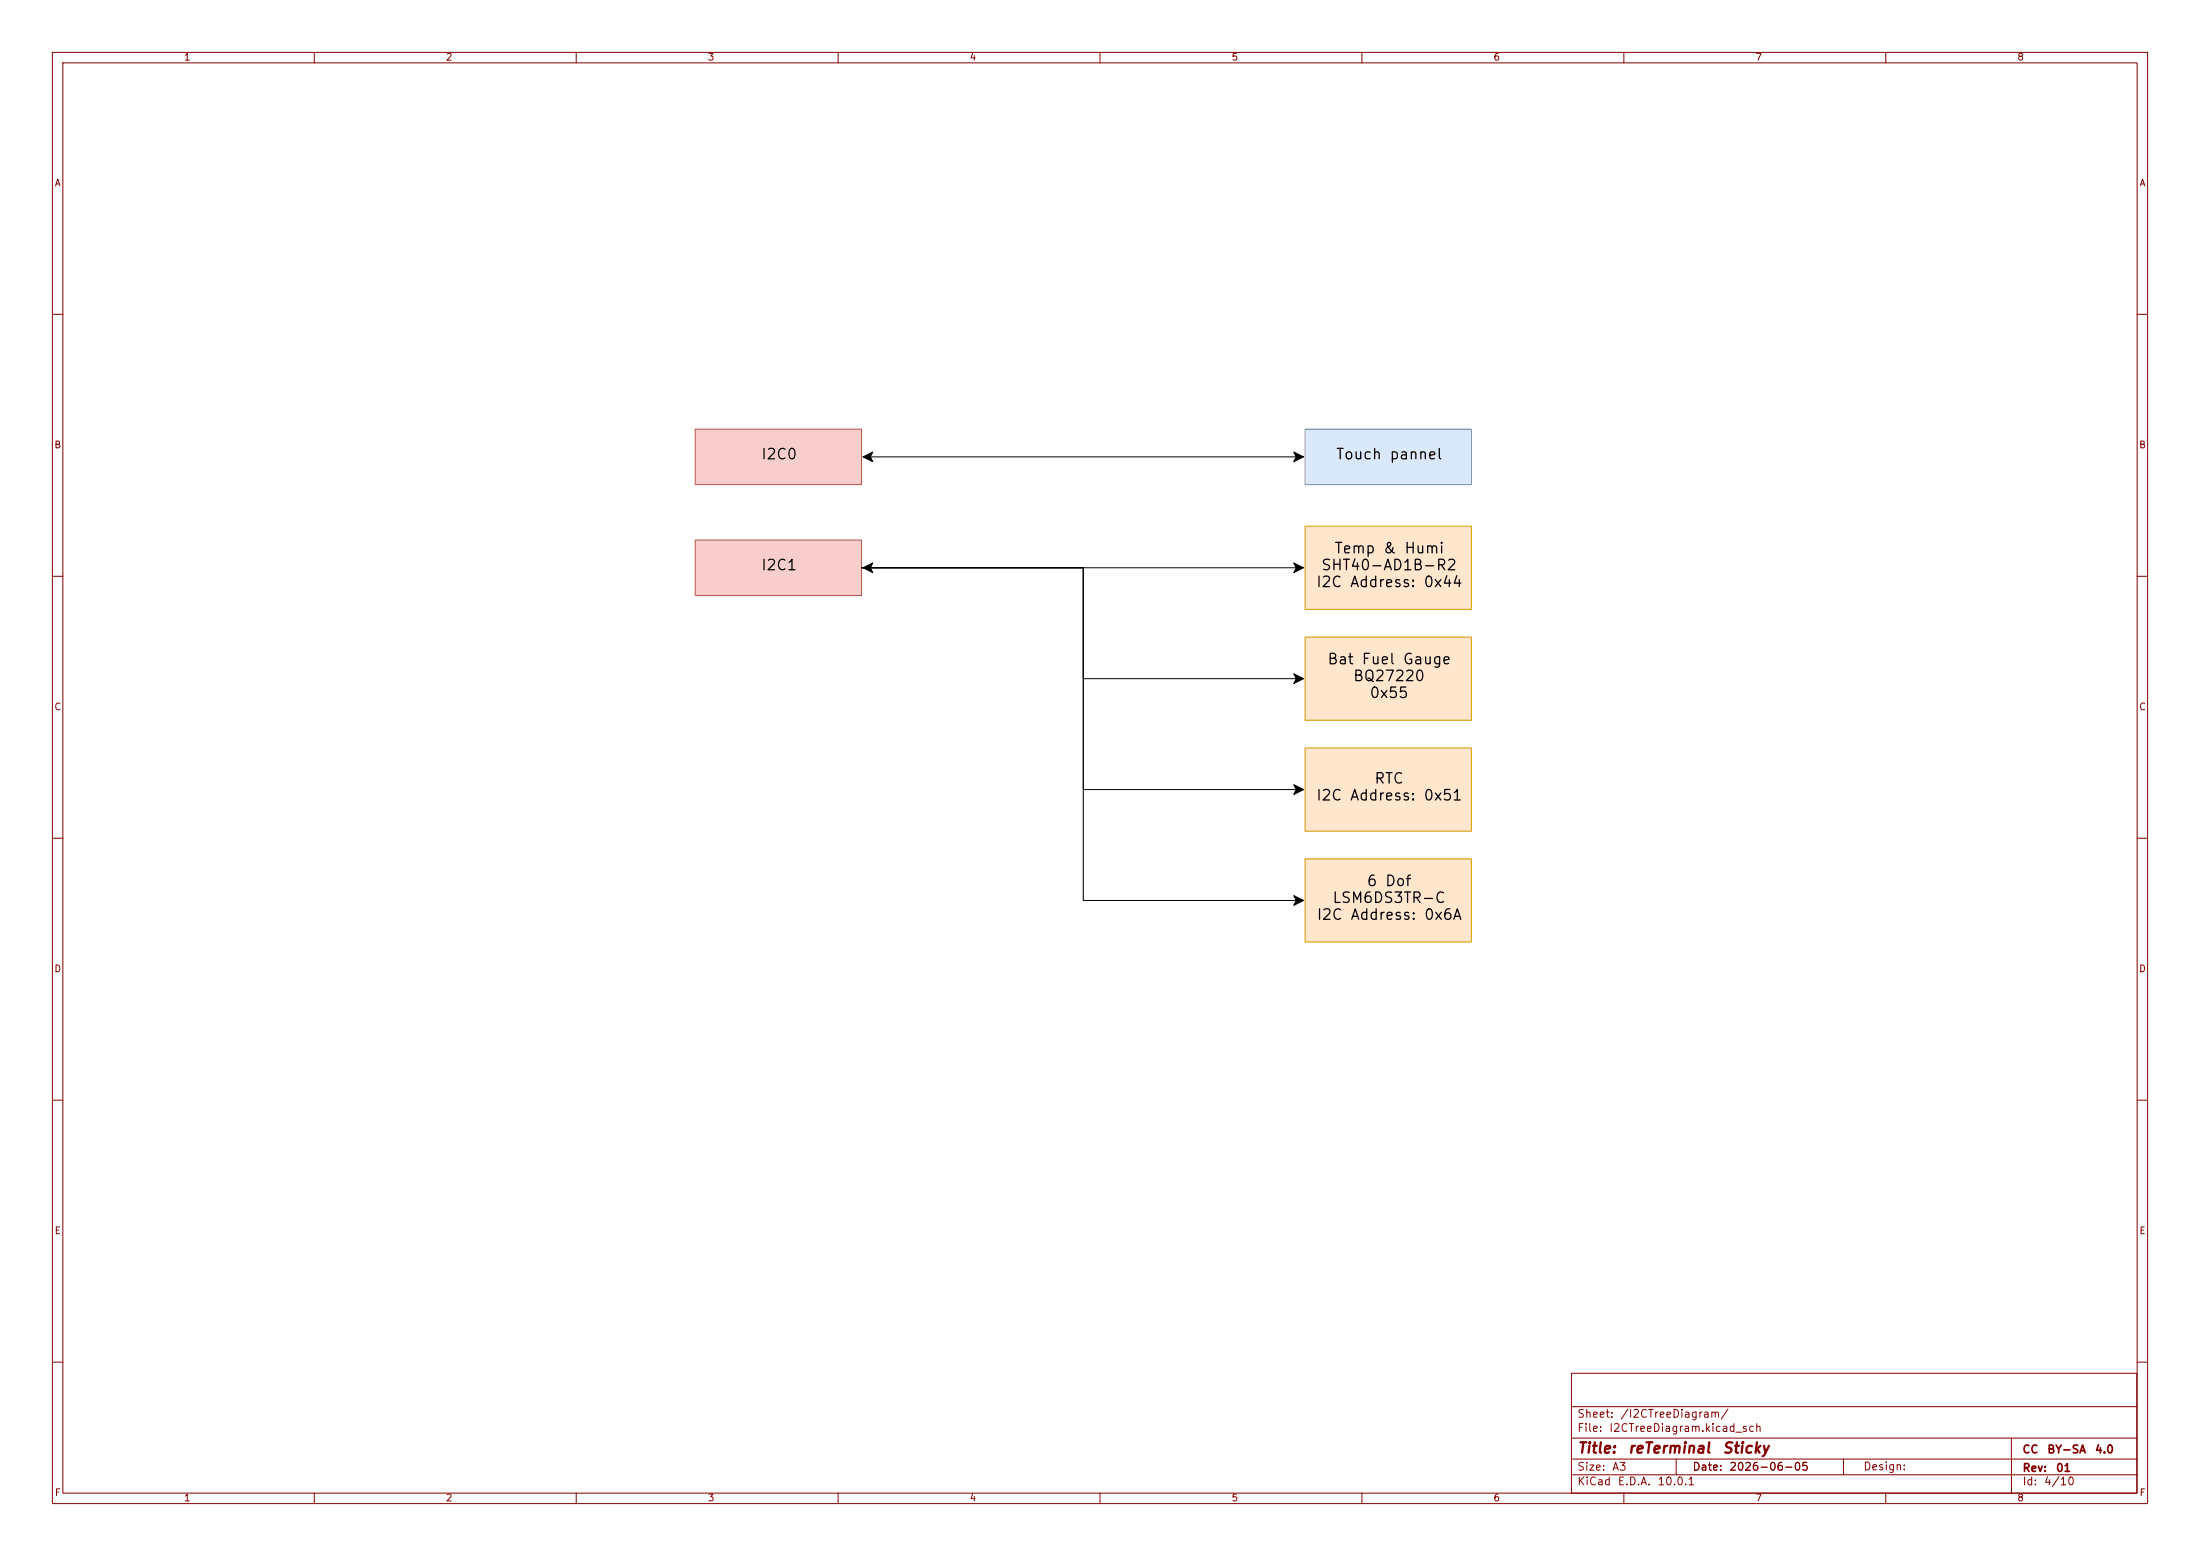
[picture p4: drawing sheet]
<svg xmlns="http://www.w3.org/2000/svg" width="420mm" height="297mm" viewBox="0 0 420 297" stroke-linecap="round" stroke-linejoin="round" font-family="sans-serif">
<g fill="none" stroke="#840000" stroke-width=".19">
<path d="M10 10h400v277h-400zM12 12h396v273h-396zM60 10v2M110 10v2M160 10v2M210 10v2M260 10v2M310 10v2M360 10v2M10 60h2M408 60h2M10 110h2"/>
<path d="M408 110h2M10 160h2M408 160h2M10 210h2M408 210h2M10 260h2M300 262.1h107.9v22.9h-107.9zM300 278.5h108M300 274.5h108M300 268.5h108M320 278.5v3M351.9 278.5v2.9"/>
<path d="M384 274.5v4M384 278.5v6.5M408 260h2M60 285v2M110 285v2M160 285v2M210 285v2M260 285v2M300 281.5h108M310 285v2M360 285v2"/>
</g>
<g fill="#f8cecc">
<path d="M132.7 81.9h31.8v10.6h-31.8z"/>
<path d="M132.7 103.1h31.8v10.6h-31.8z"/>
</g>
<path d="M164.8 87.2l1.8-.9-.4 .9 .4 .9z" fill="#000"/>
<path d="M249.1 142.8h31.8v15.8h-31.8z" fill="#ffe6cc"/>
<path d="M247 149.8l1.8 .9-1.8 .9 .5-.9z" fill="#000"/>
<path d="M249.1 163.9h31.8v15.9h-31.8z" fill="#ffe6cc"/>
<path d="M247 86.3l1.8 .9-1.8 .9 .5-.9zM247 171l1.8 .9-1.8 .9 .5-.9z" fill="#000"/>
<path d="M249.1 81.9h31.8v10.6h-31.8z" fill="#dae8fc"/>
<path d="M249.1 100.4h31.8v15.9h-31.8z" fill="#ffe6cc"/>
<path d="M164.8 108.4l1.8-1-.4 1 .4 .9zM247 107.4l1.8 1-1.8 .9 .5-.9zM247 128.6l1.8 .9-1.8 1 .5-1z" fill="#000"/>
<path d="M249.1 121.6h31.8v15.9h-31.8z" fill="#ffe6cc"/>
<path d="M164.8 87.2l1.8-.9-.4 .9 .4 .9zM166.2 87.2h81.3M247 86.3l1.8 .9-1.8 .9 .5-.9zM164.5 108.4h42.3v21.1h40.7M164.5 108.4h42.3v42.3h40.7M164.5 108.4h42.3v63.5h40.7M164.8 108.4l1.8-1-.4 1 .4 .9zM166.2 108.4h81.3M247 107.4l1.8 1-1.8 .9 .5-.9zM247 128.6l1.8 .9-1.8 1 .5-1zM247 149.8l1.8 .9-1.8 .9 .5-.9zM247 171l1.8 .9-1.8 .9 .5-.9z" fill="none" stroke="#000" stroke-width=".19"/>
<path d="M132.7 81.9h31.8v10.6h-31.8zM132.7 103.1h31.8v10.6h-31.8z" fill="none" stroke="#b85450" stroke-width=".19"/>
<path d="M249.1 100.4h31.8v15.9h-31.8zM249.1 121.6h31.8v15.9h-31.8zM249.1 142.8h31.8v15.8h-31.8zM249.1 163.9h31.8v15.9h-31.8z" fill="none" stroke="#d79b00" stroke-width=".19"/>
<path d="M249.1 81.9h31.8v10.6h-31.8z" fill="none" stroke="#6c8ebf" stroke-width=".19"/>
<g font-size="2">
<text x="145.2" y="88.2">I2C0</text>
<text x="254.9" y="88.2">Touch pannel</text>
<text x="254.6" y="106.1">Temp &amp; Humi</text>
<text x="145.2" y="109.4">I2C1</text>
<text x="251.1" y="112.6">I2C Address: 0x44</text>
<text x="252.1" y="109.4">SHT40-AD1B-R2</text>
<text x="253.3" y="127.3">Bat Fuel Gauge</text>
<text x="258.2" y="130.5">BQ27220</text>
<text x="261.3" y="133.7">0x55</text>
<text x="251.1" y="153.3">I2C Address: 0x51</text>
<text x="262.2" y="150.1">RTC</text>
<text x="254.2" y="172.9">LSM6DS3TR-C</text>
<text x="260.8" y="169.6">6 Dof</text>
<text x="251.2" y="176.1">I2C Address: 0x6A</text>
</g>
<g font-size="2" fill="#840000">
<text x="301" y="277.9">Title:</text>
<text x="310.6" y="277.9">reTerminal</text>
<text x="328.7" y="277.9">Sticky</text>
</g>
<g font-size="1.5" fill="#840000">
<text x="301" y="273.7">File:</text>
<text x="301" y="271">Sheet:</text>
<text x="307.1" y="273.7">I2CTreeDiagram.kicad_sch</text>
<text x="309.2" y="271">/I2CTreeDiagram/</text>
<text x="301" y="281.1">Size:</text>
<text x="307.6" y="281.1">A3</text>
<text x="323" y="281.1">Date:</text>
<text x="330" y="281.1">2026-06-05</text>
<text x="355.6" y="281">Design:</text>
<text x="386" y="277.8">CC</text>
<text x="386" y="281.3">Rev:</text>
<text x="390.7" y="277.8">BY-SA</text>
<text x="392.4" y="281.3">01</text>
<text x="399.8" y="277.8">4.0</text>
<text x="301" y="283.9">KiCad</text>
<text x="308.7" y="283.9">E.D.A.</text>
<text x="316.3" y="283.9">10.0.1</text>
<text x="386" y="283.9">Id:</text>
<text x="390.1" y="283.9">4/10</text>
</g>
<g font-size="1.3" fill="#840000">
<text x="35" y="11.9">1</text>
<text x="85" y="11.9">2</text>
<text x="135" y="11.9">3</text>
<text x="185" y="11.9">4</text>
<text x="235" y="11.9">5</text>
<text x="285" y="11.9">6</text>
<text x="335" y="11.9">7</text>
<text x="385" y="11.9">8</text>
<text x="10.3" y="35.9">A</text>
<text x="408.3" y="35.9">A</text>
<text x="10.3" y="85.9">B</text>
<text x="408.2" y="85.9">B</text>
<text x="10.3" y="135.9">C</text>
<text x="408.2" y="135.9">C</text>
<text x="10.3" y="185.9">D</text>
<text x="408.2" y="185.9">D</text>
<text x="10.3" y="235.9">E</text>
<text x="408.3" y="235.9">E</text>
<text x="10.3" y="285.9">F</text>
<text x="35" y="286.9">1</text>
<text x="85" y="286.9">2</text>
<text x="135" y="286.9">3</text>
<text x="185" y="286.9">4</text>
<text x="235" y="286.9">5</text>
<text x="285" y="286.9">6</text>
<text x="335" y="286.9">7</text>
<text x="385" y="286.9">8</text>
<text x="408.3" y="285.9">F</text>
</g>
</svg>
